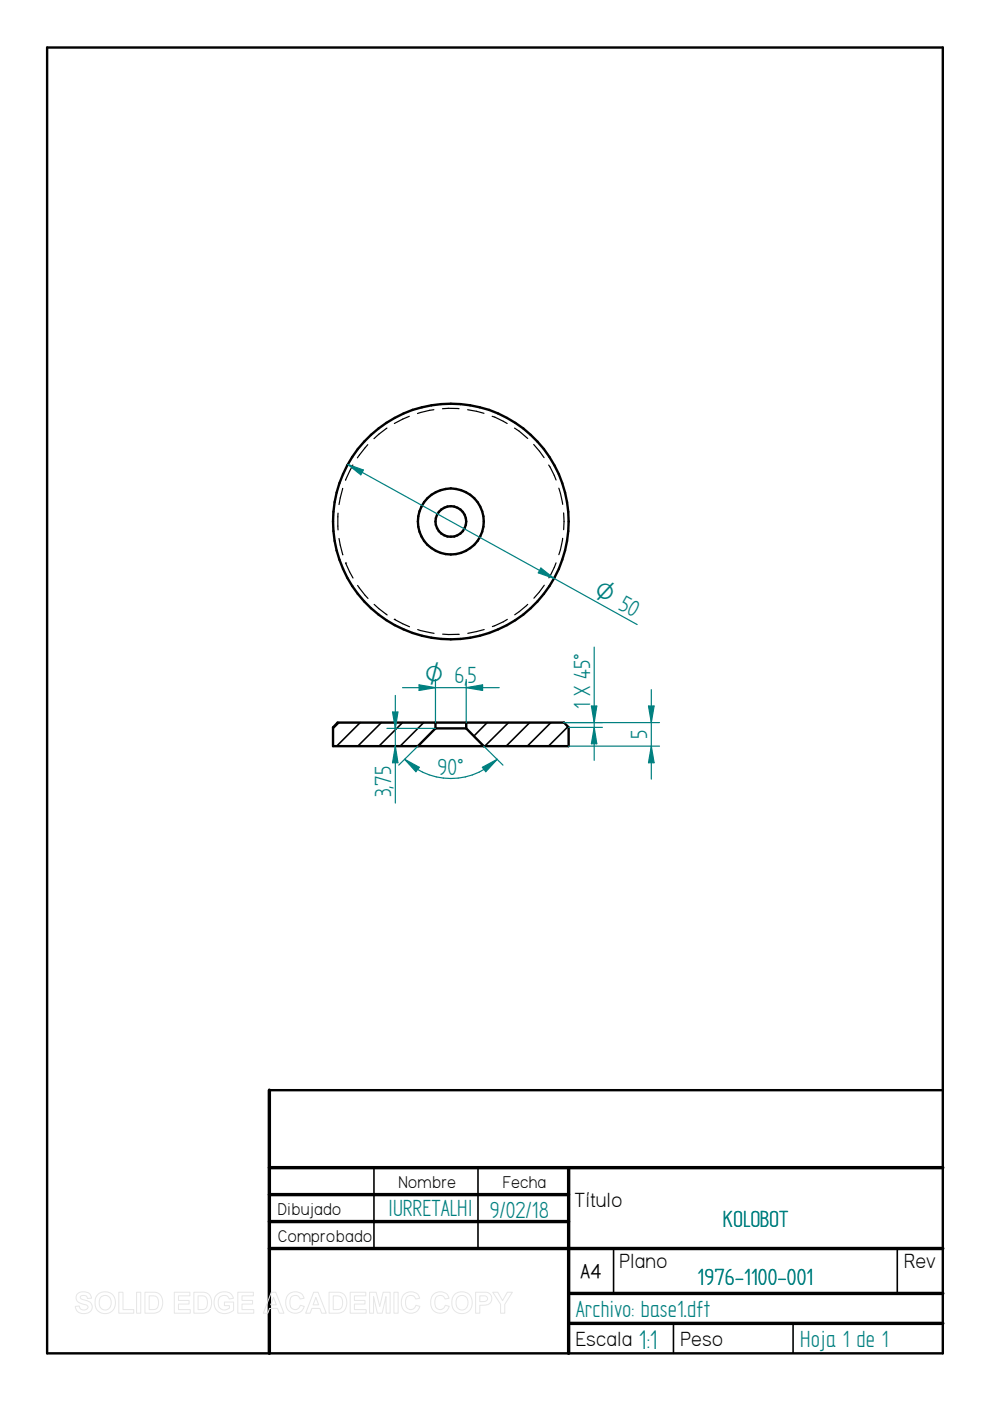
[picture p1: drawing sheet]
<svg xmlns="http://www.w3.org/2000/svg" width="210mm" height="297mm" viewBox="0 0 210 297" stroke-linecap="round" stroke-linejoin="round" font-family="sans-serif">
<g fill="none" stroke="#000" stroke-width=".51">
<path d="M10 10.1h189.9v276.8h-189.9zM71.6 153.2h48l1 1v4h-50v-4zM92.3 153.2v1.2M92.3 154.4h6.5M92.3 154.4l-3.7 3.8M98.8 153.2v1.2M98.8 154.4l3.8 3.8M57.1 231.1h142.8"/>
<circle cx="95.6" cy="110.6" r="7"/>
<circle cx="95.6" cy="110.6" r="25"/>
<circle cx="95.6" cy="110.6" r="3.3"/>
</g>
<path d="M57.1 231.1v55.8M57.1 247.6h142.8M57.1 253.3h63.5M57.1 259h63.5M120.6 247.6v39.3M57.1 264.7h142.8M120.6 274.2h79.3M120.6 280.6h79.3" fill="none" stroke="#000" stroke-width=".72"/>
<g fill="none" stroke="#000" stroke-width=".34">
<path d="M71.9 153.2l-1.3 1.3M76.4 153.2l-5 5M80.9 153.2l-5 5M85.3 153.2l-5 5M89.8 153.2l-5 5M103.3 153.2l-2.8 2.9M107.8 153.2l-5 5M112.3 153.2l-5 5M116.8 153.2l-5 5M120.4 154.1l-4.1 4.1M79.3 247.6v17.1M101.3 247.6v17.1"/>
<path d="M130.1 264.8v9.4M190.2 264.8v9.4M142.8 280.6v6.3M168.1 280.6v6.3"/>
</g>
<g fill="none" stroke="#000" stroke-width=".25">
<path d="M74.8 98.6l-1.5 3.2M78 94.3l-2.2 2.8M82 90.8l-2.7 2.2M86.8 88.3l-3.2 1.5M92 86.9l-3.5 .8M93.8 86.7h3.5M99.1 86.9l3.5 .7M104.4 88.3l3.1 1.5M109.1 90.8l2.8 2.2M113.2 94.2l2.2 2.8M116.3 98.6l1.6 3.2M71.7 108.8v3.6"/>
<path d="M71.9 114.2l.8 3.4M72.6 103.5l-.7 3.5M73.3 119.4h.1M73.3 119.4l1.5 3.2M117.9 119.3l-1.5 3.2M118.5 103.5l.8 3.4M119.3 114.1l-.8 3.5M119.5 108.8v3.5M75.8 124.1l2.2 2.8M79.3 128.1l2.8 2.3M83.6 131.3h.1M83.6 131.3l3.2 1.6"/>
<path d="M88.6 133.5l3.4 .8M93.9 134.5h3.5M102.7 133.5l-3.5 .8M107.6 131.3l-3.2 1.5M111.9 128.1l-2.8 2.2M115.4 124.1l-2.2 2.7"/>
</g>
<path d="M73.7 98.5l61.4 33.9M73.7 98.5l3.3 1.2-.5 1z" fill="none" stroke="#008080" stroke-width=".25"/>
<path d="M73.7 98.5l3.3 1.2-.5 1z" fill="#008080"/>
<path d="M114.7 120.4l2.8 2.2-3.4-1.1z" fill="none" stroke="#008080" stroke-width=".25"/>
<path d="M114.7 120.4l2.8 2.2-3.4-1.1z" fill="#008080"/>
<path d="M119.6 153.2h20.2M120.6 158.2h19.2M138.1 158.2l.6 3.5h-1.2z" fill="none" stroke="#008080" stroke-width=".25"/>
<path d="M138.1 158.2l.6 3.5h-1.2z" fill="#008080"/>
<path d="M137.5 149.7h1.2l-.6 3.5z" fill="none" stroke="#008080" stroke-width=".25"/>
<path d="M137.5 149.7h1.2l-.6 3.5z" fill="#008080"/>
<path d="M119.6 153.2h8.1M120.6 154.2h7.1M125.4 149.7h1.1l-.5 3.5zM138.1 146.2v19" fill="none" stroke="#008080" stroke-width=".25"/>
<path d="M125.4 149.7h1.1l-.5 3.5z" fill="#008080"/>
<path d="M126 154.2l.5 3.5h-1.1z" fill="none" stroke="#008080" stroke-width=".25"/>
<path d="M126 154.2l.5 3.5h-1.1z" fill="#008080"/>
<path d="M126 137.2v24M92.3 144.1v9.1M98.8 144.1v9.1M98.8 145.8l3.5-.6v1.2z" fill="none" stroke="#008080" stroke-width=".25"/>
<path d="M98.8 145.8l3.5-.6v1.2z" fill="#008080"/>
<path d="M88.9 145.2l3.4 .6-3.4 .6z" fill="none" stroke="#008080" stroke-width=".25"/>
<path d="M88.9 145.2l3.4 .6-3.4 .6z" fill="#008080"/>
<path d="M82 154.4h10.3M83.2 151h1.2l-.6 3.4zM85.3 145.8h20.5" fill="none" stroke="#008080" stroke-width=".25"/>
<path d="M83.2 151h1.2l-.6 3.4z" fill="#008080"/>
<path d="M83.8 158.2l.6 3.5h-1.2z" fill="none" stroke="#008080" stroke-width=".25"/>
<path d="M83.8 158.2l.6 3.5h-1.2z" fill="#008080"/>
<path d="M83.8 147.4v22.9M88.6 158.2l-4.1 4M102.6 158.2l4 4M85.8 161l3.1 1.7-.7 .9z" fill="none" stroke="#008080" stroke-width=".25"/>
<path d="M85.8 161l3.1 1.7-.7 .9z" fill="#008080"/>
<path d="M102.3 162.7l3.1-1.7-2.4 2.6z" fill="none" stroke="#008080" stroke-width=".25"/>
<path d="M102.3 162.7l3.1-1.7-2.4 2.6z" fill="#008080"/>
<path d="M85.8 161a13.8 13.8 0 0 0 19.6 0" fill="none" stroke="#008080" stroke-width=".25"/>
<g fill="none" stroke="#e6e6e6" stroke-width=".21">
<path d="M16.4 274.3a1.87 1.87 0 0 1 2.9 .6l.1 .4h-.9a.82 .82 0 0 0-.6-.7 .82 .82 0 0 0-.9 .5l.3 .3a2.86 2.86 0 0 1 2.2 1.2 1.44 1.44 0 0 1-1.7 1.9 1.61 1.61 0 0 1-1.8-1.5l.8-.1a.92 .92 0 0 0 .9 .8 .92 .92 0 0 0 .9-.7l-.4-.4a2.27 2.27 0 0 1-2-1.2v-.7zM20.7 274.4a2.26 2.26 0 0 1 2.9-.1 2.26 2.26 0 0 1 .8 2.7 2.2 2.2 0 0 1-2.8 1.4 2.2 2.2 0 0 1-1.4-2.8zM21.4 275a1.35 1.35 0 0 1 1.7-.1 1.35 1.35 0 0 1 .5 1.6 1.28 1.28 0 0 1-1.5 1.2 1.28 1.28 0 0 1-1.1-1.5l.1-.7zM25.2 274h.9v3.7h2.3v.7h-3.2zM29 274h.8v4.4h-.8zM30.7 274h1.7a2.01 2.01 0 0 1 2.1 2.6 1.85 1.85 0 0 1-2.1 1.8h-1.7zM31.6 274.7a1.68 1.68 0 0 1 1.8 .5 1.75 1.75 0 0 1-.5 2.4l-1.3 .1zM37 274h3.3v.7h-2.5v1h2.3v.8h-2.3v1.2h2.5v.7h-3.3zM41.1 274h1.7a2.01 2.01 0 0 1 2 2.6 1.85 1.85 0 0 1-2 1.8h-1.7zM42 274.7a1.68 1.68 0 0 1 1.8 .5 1.75 1.75 0 0 1-.6 2.4l-1.2 .1zM46 274.4a2.13 2.13 0 0 1 3.5 .9l-.9 .1a1.22 1.22 0 0 0-1.5-.7 1.22 1.22 0 0 0-.8 1.4 1.4 1.4 0 0 0 .7 1.5 1.4 1.4 0 0 0 1.6-.2v-.6h-1v-.7h1.9v1.7a2.42 2.42 0 0 1-3.1 .4 2.42 2.42 0 0 1-.9-3zM50.4 274h3.3v.7h-2.4v1h2.3v.8h-2.3v1.2h2.5v.7h-3.4z"/>
<path d="M57.5 274h1l1.7 4.4h-1l-.4-1h-1.7l-.3 1h-1zM58 275.1l.6 1.5h-1.2zM61.1 274.5a1.96 1.96 0 0 1 3.4 .8l-.9 .1a1.13 1.13 0 0 0-1.4-.7 1.13 1.13 0 0 0-.7 1.4 1.15 1.15 0 0 0 .7 1.5 1.15 1.15 0 0 0 1.5-.9l.8 .3a2.05 2.05 0 0 1-2.6 1.3 2.05 2.05 0 0 1-1.3-2.5l.2-.8zM66.5 274h.9l1.8 4.4h-1l-.4-1h-1.7l-.4 1h-.9zM67 275.1l.6 1.5h-1.2zM69.8 274h1.6a2.01 2.01 0 0 1 2.1 2.6 1.85 1.85 0 0 1-2 1.8h-1.7zM70.7 274.7a1.68 1.68 0 0 1 1.8 .5 1.75 1.75 0 0 1-.6 2.4l-1.2 .1zM74.3 274h3.3v.7h-2.5v1h2.3v.8h-2.3v1.2h2.5v.7h-3.3zM78.4 274h1.4l.7 3 .7-3h1.5v4.4h-.8l-.1-3.5-.8 3.5h-1l-.8-3.5v3.5h-.8zM83.5 274h.9v4.4h-.9zM85.6 274.5a1.96 1.96 0 0 1 3.4 .8l-.9 .1a1.13 1.13 0 0 0-1.4-.7 1.13 1.13 0 0 0-.7 1.4 1.15 1.15 0 0 0 .7 1.5 1.15 1.15 0 0 0 1.5-.9l.8 .3a2.05 2.05 0 0 1-2.5 1.3 2.05 2.05 0 0 1-1.4-2.5l.2-.8zM91.9 274.5a1.96 1.96 0 0 1 3.3 .8l-.8 .1a1.13 1.13 0 0 0-1.4-.7 1.13 1.13 0 0 0-.8 1.4 1.15 1.15 0 0 0 .8 1.5 1.15 1.15 0 0 0 1.4-.9l.8 .3a2.05 2.05 0 0 1-2.5 1.3 2.05 2.05 0 0 1-1.4-2.5l.2-.8z"/>
<path d="M96.4 274.4a2.26 2.26 0 0 1 2.8-.1 2.26 2.26 0 0 1 .8 2.7 2.2 2.2 0 0 1-2.8 1.4 2.2 2.2 0 0 1-1.4-2.8zM97 275a1.35 1.35 0 0 1 1.7-.1 1.35 1.35 0 0 1 .5 1.6 1.28 1.28 0 0 1-1.4 1.2 1.28 1.28 0 0 1-1.1-1.5l.1-.7zM100.8 274h1.5a1.45 1.45 0 0 1 1.7 .5 1.45 1.45 0 0 1-.1 1.8 2.66 2.66 0 0 1-2.2 .4v1.7h-.9zM101.7 274.7h.5a.82 .82 0 0 1 1.1 .8l-.3 .4-1.3 .1zM104.5 274h1l1.1 1.8 1-1.8h1l-1.6 2.6v1.8h-.9v-1.9z"/>
</g>
<text font-size="6.4" fill="#008080" x="135.5" y="286">1:1</text>
<g font-size="5.6" fill="#008080">
<text x="96.4" y="144.9">6,5</text>
<text x="125.1" y="150.4" transform="rotate(-90 125.1 150.4)">1 X 45°</text>
<text x="137.2" y="156.7" transform="rotate(-90 137.2 156.7)">5</text>
<text x="92.8" y="164.2">90°</text>
<text x="82.9" y="169" transform="rotate(-90 82.9 169)">3,75</text>
<text x="82.3" y="257.7">IURRETALHI</text>
<text x="103.8" y="258.2">9/02/18</text>
<text x="153.3" y="260.1">KOLOBOT</text>
<text x="147.9" y="272.5">1976-1100-001</text>
<text x="122.1" y="279.1">Archivo: base1.dft</text>
<text x="169.7" y="285.5">Hoja 1 de 1</text>
</g>
<g font-size="5.4" fill="#008080">
<text x="125.6" y="126.2" transform="rotate(29 125.6 126.2)">O 50</text>
<text x="90" y="144.9">O</text>
</g>
<g font-size="4.9">
<text x="121.8" y="255.9">Título</text>
<text x="131.4" y="268.8">Plano</text>
<text x="191.7" y="268.8">Rev</text>
<text x="122.1" y="285.3">Escala</text>
<text x="144.3" y="285.3">Peso</text>
</g>
<text font-size="4.7" x="123.1" y="271">A4</text>
<g font-size="4.1">
<text x="84.5" y="251.8">Nombre</text>
<text x="106.6" y="251.8">Fecha</text>
<text x="58.9" y="257.6">Dibujado</text>
<text x="58.9" y="263.3">Comprobado</text>
</g>
</svg>
